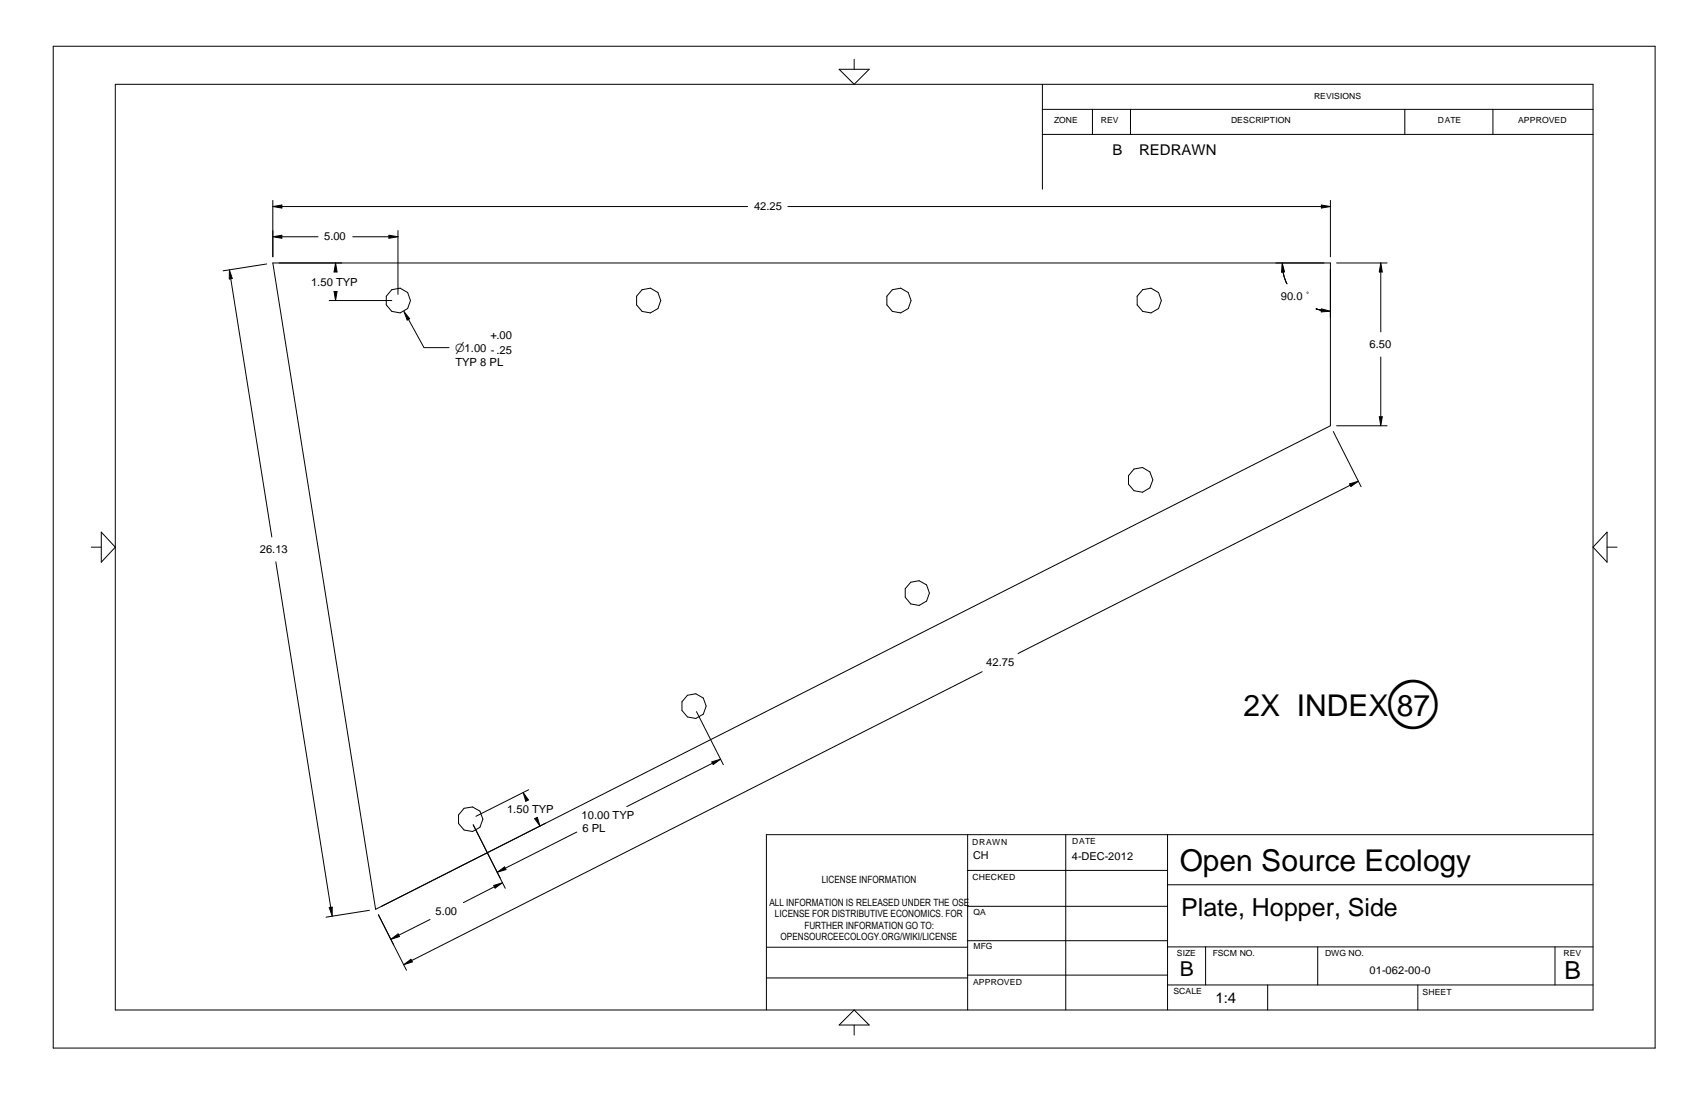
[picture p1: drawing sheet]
<svg xmlns="http://www.w3.org/2000/svg" width="432mm" height="279mm" viewBox="0 0 432 279" stroke-linecap="round" stroke-linejoin="round" font-family="sans-serif">
<g fill="none" stroke="#000" stroke-width=".25">
<path d="M13.5 11.7h406.4v254h-406.4zM212.9 17.6h7.6l-3.8 3.8zM216.7 15v2.6M29.3 21.4h374.9v234.7h-374.9zM264.5 27.7h139.7M264.5 34.1h139.7M264.5 21.4v26.6M277.2 27.7v6.4M286.8 27.7v6.4M356.4 27.7v6.4M378.8 27.7v6.4M69.2 50.8v14.3"/>
<path d="M69.2 52.4l2.3-.4v.7zM71.5 52.4h118.2M98.7 59.6l2.3 .4-2.3 .4zM101 58.5v16.1M199.9 52.4h135.3M335.2 52l2.3 .4-2.3 .3zM337.5 50.8v14.3M58.2 68.5l.7 2.1-.7 .1zM58.5 70.7l10.5 65.4M67.6 66.9l-11 1.8M69.2 66.7h268.3v41.2l-242.2 122.6zM69.2 60l2.3-.4v.8z"/>
<path d="M71.5 60h9.2M83.5 76.2h15.9M84.8 73.9h.7l-.4 2.3zM85.1 66.7l.4 2.3h-.7zM89.5 60h9.2M102.5 79l1.4 1.8-.6 .4zM325.3 66.7l.6 2.2-.8 .1zM325.5 69l.5 1.7 .5 1.3M326.4 71.8h.1M333.9 78.3l1.3 .4M334 78.3v.1M334.4 78.4v.1"/>
<path d="M334.9 78.6h.1M335.3 78.3l2.2 .6-2.3 .2zM339.1 66.7h12.8M350.3 66.7l.4 2.3h-.8zM350.3 69v15.2M103.6 81l4 7.1h6.3M350.3 90.5v15.2M338.2 109.4l7.1 14M339.1 107.9h12.8M349.9 105.7h.8l-.4 2.2zM23.2 138.7h2.5M25.7 134.9l3.6 3.8-3.6 3.8z"/>
<path d="M342.4 122.7l2.2-.7-1.9 1.4zM342.6 123l-84.3 42.7M407.7 134.9v7.6l-3.5-3.8zM407.7 138.7h2.6M70 142.5l13.9 87.5M249.2 170.3l-144.8 73.2M176.7 180.4l6.8 13.5M180.6 193.2l2.2-.7-1.9 1.3zM180.8 193.5l-21.8 11M120.1 209.1l8.1 16.1M132.7 200.9l1.4 1.9-.7 .4zM134.1 200.2l-13.4 6.8"/>
<path d="M135.6 207.6l.7-.4 .7 2.2zM138.4 208.7l-41.7 21.1M146.3 210.9l-18.1 9.2M245.5 211.6v44.5M270.4 211.6v44.5M296.2 211.6v44.5M404.2 211.6h-209.8v44.5M83.5 230.1l.8-.1v2.3zM93.7 230.8l-11 1.7M96 231.9l7.1 14.1M99.1 238.2l1.9-1.4 .3 .6zM109.1 233.1l-7.9 4"/>
<path d="M125.3 224.5l2.2-.7-1.9 1.4zM125.4 224.8l-7.8 4.1M126.2 221.1l1.8-1.3 .4 .7zM245.4 229.8h50.8M245.4 220.7h50.8M245.4 238.5h50.8M296.2 224.3h108M102.4 244.6l1.9-1.4 .3 .7zM194.4 247.9h51M194.4 240.2h51M216.7 256.1l3.8 3.8h-7.6zM216.7 259.9v2.5"/>
<path d="M245.4 247.2h50.8M296.2 249.7h108M296.2 240.1h108M305.9 240.1v9.6M321.6 249.7v6.4M334.3 240.1v9.6M359.7 249.7v6.4M394.5 240.1v9.6"/>
<circle cx="101" cy="76.2" r="3.2"/>
<circle cx="164.5" cy="76.2" r="3.2"/>
<circle cx="228" cy="76.2" r="3.2"/>
<circle cx="291.5" cy="76.2" r="3.2"/>
<circle cx="289.3" cy="121.7" r="3.2"/>
<circle cx="232.7" cy="150.4" r="3.2"/>
<circle cx="176" cy="179" r="3.2"/>
<circle cx="119.3" cy="207.7" r="3.2"/>
</g>
<g fill="#000">
<path d="M69.2 59.7h2.3v.7h-2.3zM69.2 52h2.3v.7h-2.3zM98.7 59.7h2.3v.7h-2.3zM335.2 52h2.3v.7h-2.3zM58.2 68.5h.7v2.2h-.7zM84.8 73.9h.7v2.3h-.7zM84.8 66.7h.7v2.3h-.7zM102.5 79.1h1.4v2.1h-1.4zM325.2 66.7h.7v2.3h-.7zM335.2 78.4h2.3v.7h-2.3zM350 66.7h.7v2.3h-.7zM349.9 105.7h.8v2.2h-.8z"/>
<path d="M342.4 122h2.2v1.4h-2.2zM180.6 192.5h2.2v1.3h-2.2zM126.2 219.8h2.2v1.3h-2.2zM132.8 201h1.3v2.2h-1.3zM135.6 207.3h1.4v2.1h-1.4zM83.5 230h.8v2.2h-.8zM99.2 236.8h2.1v1.4h-2.1zM125.3 223.9h2.1v1.3h-2.1zM102.5 243.2h2.1v1.4h-2.1z"/>
</g>
<text font-size="11.4" x="351.5" y="182.8">e</text>
<g font-size="7.6">
<text x="315.5" y="181.6">2X INDEX 87</text>
<text x="299.3" y="220.7">Open Source Ecology</text>
</g>
<g font-size="6.3">
<text x="299.7" y="232.2">Plate, Hopper, Side</text>
<text x="396.9" y="248.3">B</text>
</g>
<text font-size="5.2" x="299.3" y="247.6">B</text>
<g font-size="3.8">
<text x="282.2" y="39.3">B</text>
<text x="289" y="39.3">REDRAWN</text>
<text x="308.4" y="254.3">1:4</text>
</g>
<g font-size="2.8">
<text x="191.3" y="53.3">42.25</text>
<text x="82.2" y="61">5.00</text>
<text x="78.9" y="72.4">1.50 TYP</text>
<text x="324.9" y="76.1">90.0 ˚</text>
<text x="115.4" y="89.2">n1.00 -.25</text>
<text x="124.5" y="85.9">+.00</text>
<text x="347.5" y="88.3">6.50</text>
<text x="115.5" y="92.8">TYP 8 PL</text>
<text x="66" y="140.2">26.13</text>
<text x="250.2" y="169">42.75</text>
<text x="128.7" y="206.1">1.50 TYP</text>
<text x="147.5" y="207.7">10.00 TYP</text>
<text x="147.7" y="210.9">6 PL</text>
<text x="246.9" y="217.7">CH</text>
<text x="271.9" y="217.9">4-DEC-2012</text>
<text x="110.4" y="231.9">5.00</text>
<text x="347.4" y="246.9">01-062-00-0</text>
</g>
<g font-size="2.5">
<text x="208.5" y="224">LICENSE INFORMATION</text>
<text x="195.2" y="229.7">ALL INFORMATION IS RELEASED UNDER THE OSE</text>
<text x="196.6" y="232.6">LICENSE FOR DISTRIBUTIVE ECONOMICS. FOR</text>
<text x="198" y="238.3">OPENSOURCEECOLOGY.ORG/WIKI/LICENSE</text>
<text x="204.1" y="235.5">FURTHER INFORMATION GO TO:</text>
</g>
<g font-size="2.1">
<text x="333.4" y="25">REVISIONS</text>
<text x="267.5" y="31.2">ZONE</text>
<text x="279.3" y="31.2">REV</text>
<text x="312.3" y="31.2">DESCRIPTION</text>
<text x="364.7" y="31.2">DATE</text>
<text x="385.1" y="31.2">APPROVED</text>
<text x="246.7" y="214.2">DRAWN</text>
<text x="272" y="213.9">DATE</text>
<text x="246.8" y="223.1">CHECKED</text>
<text x="247" y="231.9">QA</text>
<text x="247" y="240.6">MFG</text>
<text x="298.6" y="242.4">SIZE</text>
<text x="307.7" y="242.4">FSCM NO.</text>
<text x="336.2" y="242.4">DWG NO.</text>
<text x="396.6" y="242.4">REV</text>
<text x="246.9" y="249.6">APPROVED</text>
<text x="297.7" y="252.1">SCALE</text>
<text x="360.9" y="252.2">SHEET</text>
</g>
</svg>
